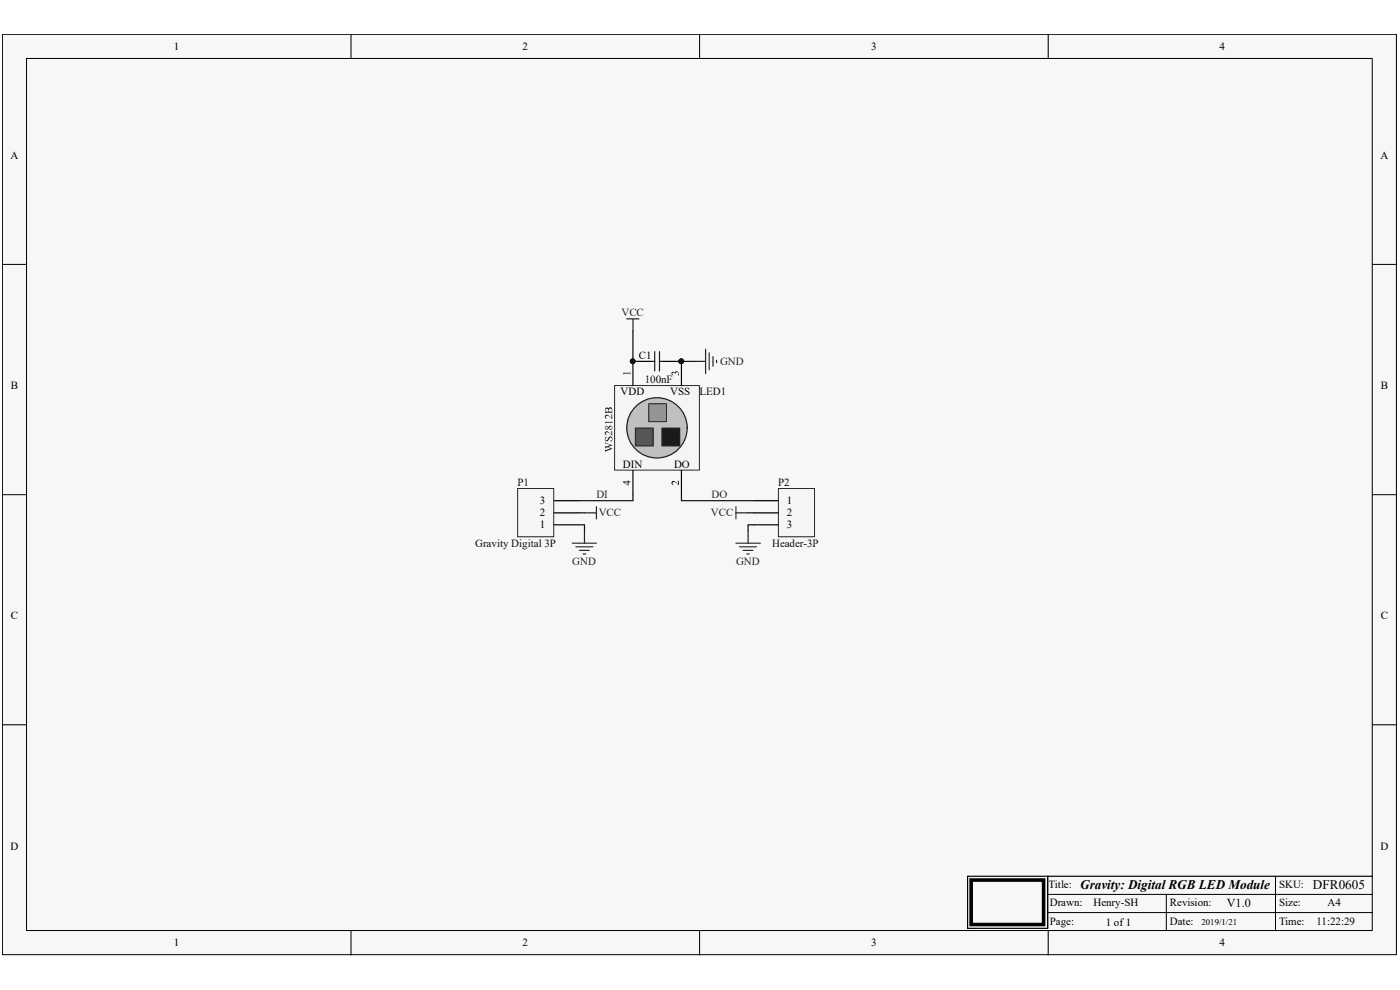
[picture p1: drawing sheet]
<svg xmlns="http://www.w3.org/2000/svg" width="297mm" height="210mm" viewBox="0 0 297 210" stroke-linecap="round" stroke-linejoin="round" font-family="sans-serif">
<path d="M.5 7.3h295.7v195.2h-295.7z" fill="#f7f7f7"/>
<path d="M.5 7.3h295.7v195.2h-295.7z" fill="none" stroke="#000" stroke-width=".21"/>
<path d="M5.6 12.4h285.5v185h-285.5z" fill="#f7f7f7"/>
<g fill="none" stroke="#000" stroke-width=".21">
<path d="M5.6 12.4h285.5v185h-285.5zM74.5 7.3v5.1M148.4 7.3v5.1M222.4 7.3v5.1M.5 56.1h5.1M291.2 56.1h5.1M.5 104.9h5.1M291.2 104.9h5.1M.5 153.8h5.1M291.2 153.8h5.1M74.5 197.4v5.2M148.4 197.4v5.2"/>
<path d="M222.2 189.7h69M222.2 193.6h69M222.4 197.4v5.2M247.4 189.7v7.7M270.6 185.9v11.5"/>
</g>
<path d="M205.3 185.9h16.9v11h-16.9zM291.2 185.9h-69v11" fill="none" stroke="#000" stroke-width=".25"/>
<path d="M206 186.7h15.4v9.4h-15.4z" fill="none" stroke="#000" stroke-width=".76"/>
<path d="M109.8 103.6h7.7v10.3h-7.7z" fill="#f5f5f5"/>
<path d="M109.8 103.6h7.7v10.3h-7.7z" fill="none" stroke="#262626" stroke-width=".21"/>
<path d="M117.6 111.3h5.1M117.6 108.8h5.1M117.6 106.2h5.1" fill="none" stroke="#000" stroke-width=".25"/>
<path d="M121.4 115.2h5.1M122.2 116h3.6M122.9 116.8h2.1M123.7 117.5h.5M124 112.6v2.6" fill="none" stroke="#262626" stroke-width=".25"/>
<g fill="#0e0e0e">
<path d="M128.4 93.8l1.5 .6-1 .4 1 .4-1.5 .7v-.6l.1 .2 1-.4-.7-.2-.4 .3v-.6l.2 .1 .9-.3-.9-.3-.2 .1z"/>
<path d="M128.3 92.7h.6a.42 .42 0 0 0-.4 .3 .42 .42 0 0 0 .1 .4l.3-.1a.63 .63 0 0 1 .9-.6l.1 .9h-.5a.43 .43 0 0 0 .4-.3 .43 .43 0 0 0-.2-.5l-.3 .2a.5 .5 0 0 1-.4 .6 .5 .5 0 0 1-.6-.4z"/>
<path d="M128.4 91.6a1.1 1.1 0 0 1 1.3 .6l-.1-.8 .3 .1v.9a1.29 1.29 0 0 0-1.3-.6l-.1 .3 .3 .3-.5-.3z"/>
<path d="M128.3 89.5h1.3l.3-.2v.6l-.2-.2h-1.1l-.1 .2z"/>
<path d="M128.4 88.1a1.1 1.1 0 0 1 1.3 .5l-.1-.7 .3 .1v.9a1.29 1.29 0 0 0-1.3-.6l-.1 .3 .3 .3-.5-.3z"/>
<path d="M128.4 90.4l.3-.1 .3 .3a.44 .44 0 0 1 .5-.3 .44 .44 0 0 1 .4 .5 .44 .44 0 0 1-.6 .3l-.2-.3a.41 .41 0 0 1-.6 .3 .41 .41 0 0 1-.1-.7zM128.4 90.6a.27 .27 0 0 0 .1 .3 .27 .27 0 0 0 .4 0l.1-.2-.2-.2zM129.3 90.6l-.1 .2a.32 .32 0 0 0 .3 .3 .32 .32 0 0 0 .3-.3 .32 .32 0 0 0-.3-.3z"/>
<path d="M128.5 86.5h.4l.2 .2a.42 .42 0 0 1 .6-.3 .42 .42 0 0 1 .2 .6v.8l-.1-.3-1.3 .1-.1 .2v-.9zM128.5 86.8l-.1 .5h.6l.1-.1a.36 .36 0 0 0-.2-.4 .36 .36 0 0 0-.4 0zM129.2 86.8v.5h.6a.41 .41 0 0 0 0-.5 .41 .41 0 0 0-.5-.1z"/>
</g>
<path d="M130.4 81.8h18v17.9h-18z" fill="#f5f5f5"/>
<path d="M130.4 81.8h18v17.9h-18z" fill="none" stroke="#262626" stroke-width=".21"/>
<circle cx="139.4" cy="90.8" r="6.4" fill="#c0c0c0"/>
<circle cx="139.4" cy="90.8" r="6.4" fill="none" stroke="#1c1c1c" stroke-width=".25"/>
<path d="M137.6 85.6h3.8v3.9h-3.8z" fill="#969696"/>
<path d="M137.6 85.6h3.8v3.9h-3.8z" fill="none" stroke="#262626" stroke-width=".21"/>
<path d="M134.8 90.8h3.8v3.8h-3.8z" fill="#4c4c4c"/>
<path d="M134.8 90.8h3.8v3.8h-3.8z" fill="none" stroke="#262626" stroke-width=".21"/>
<path d="M140.4 90.8h3.8v3.8h-3.8z" fill="#1c1c1c"/>
<path d="M140.4 90.8h3.8v3.8h-3.8z" fill="none" stroke="#262626" stroke-width=".21"/>
<path d="M134.3 76.7v5.1" fill="none" stroke="#000" stroke-width=".25"/>
<path d="M132.2 79.1h1.4l.1-.2v.6l-.1-.3h-1.2v.3z" fill="#000"/>
<circle cx="134.2" cy="76.6" r=".48" fill="#0e0e0e"/>
<circle cx="134.2" cy="76.6" r=".48" fill="none" stroke="#0e0e0e" stroke-width=".21"/>
<path d="M144.6 76.7v5.1" fill="none" stroke="#000" stroke-width=".25"/>
<path d="M142.5 79l.3-.1 .3 .2a.48 .48 0 0 1 .8-.2 .48 .48 0 0 1 0 .7 .37 .37 0 0 0-.2-.7 .37 .37 0 0 0-.4 .5 .3 .3 0 0 0-.4-.3 .3 .3 0 0 0-.2 .4l.1 .1-.3-.1z" fill="#000"/>
<circle cx="144.5" cy="76.6" r=".49" fill="#0e0e0e"/>
<circle cx="144.5" cy="76.6" r=".49" fill="none" stroke="#0e0e0e" stroke-width=".21"/>
<path d="M134.3 99.8v5.1M144.6 99.8v5.1" fill="none" stroke="#000" stroke-width=".25"/>
<g fill="#000">
<path d="M142.6 102.2a1.1 1.1 0 0 1 1.2 .5l-.1-.8 .3 .2v.9a1.29 1.29 0 0 0-1.3-.7v.3l.2 .3-.4-.3z"/>
<path d="M132.2 102.2h1v-.3h.1v.3h.4v.1h-.4v.7h-.1zM132.4 102.3l.8 .6v-.6z"/>
</g>
<circle cx="134.2" cy="76.6" r=".48" fill="#0e0e0e"/>
<circle cx="134.2" cy="76.6" r=".48" fill="none" stroke="#0e0e0e" stroke-width=".21"/>
<circle cx="144.5" cy="76.6" r=".49" fill="#0e0e0e"/>
<circle cx="144.5" cy="76.6" r=".49" fill="none" stroke="#0e0e0e" stroke-width=".21"/>
<path d="M133 67.6h2.6M134.3 67.6v2.6M147.1 76.7h2.6M149.7 74.1v5.1M150.5 74.8v3.6M151.3 75.6v2.1M152 76.4v.5M124 108.8h2.5M126.5 107.5v2.6" fill="none" stroke="#262626" stroke-width=".25"/>
<path d="M135.6 76.7h2.5M140.7 76.7h2.6" fill="none" stroke="#000" stroke-width=".25"/>
<path d="M138.1 76.7h.8M138.9 74.6v4.1M139.9 74.6v4.1M139.9 76.7h.8" fill="none" stroke="#1c1c1c" stroke-width=".25"/>
<path d="M165.1 103.6h7.7v10.3h-7.7z" fill="#f5f5f5"/>
<path d="M165.1 103.6h7.7v10.3h-7.7z" fill="none" stroke="#262626" stroke-width=".21"/>
<path d="M160 106.2h5.1M160 108.8h5.1M160 111.3h5.1" fill="none" stroke="#000" stroke-width=".25"/>
<path d="M156.1 107.5v2.6M156.1 108.8h2.6M156.1 115.2h5.2M156.9 116h3.6M157.6 116.8h2.1M158.5 117.5h.5M158.7 112.6v2.6" fill="none" stroke="#262626" stroke-width=".25"/>
<path d="M134.3 70.2v6.5h1.3" fill="none" stroke="#0e0e0e" stroke-width=".25"/>
<circle cx="134.2" cy="76.6" r=".48" fill="#0e0e0e"/>
<circle cx="134.2" cy="76.6" r=".48" fill="none" stroke="#0e0e0e" stroke-width=".21"/>
<path d="M143.3 76.7h3.8" fill="none" stroke="#0e0e0e" stroke-width=".25"/>
<circle cx="144.5" cy="76.6" r=".49" fill="#0e0e0e"/>
<circle cx="144.5" cy="76.6" r=".49" fill="none" stroke="#0e0e0e" stroke-width=".21"/>
<path d="M122.7 111.3h1.3v1.3M122.7 108.8h1.3M134.3 104.9v1.3h-11.6M144.6 104.9v1.3h15.4M158.7 108.8h1.3M160 111.3h-1.3v1.3" fill="none" stroke="#0e0e0e" stroke-width=".25"/>
<g font-size="2.8">
<text x="229.2" y="188.6">Gravity: Digital RGB LED Module</text>
<text x="278.6" y="188.6">DFR0605</text>
</g>
<text font-size="2.6" x="260.3" y="192.5">V1.0</text>
<g font-size="2.3">
<text x="36.9" y="10.6">1</text>
<text x="110.8" y="10.6">2</text>
<text x="184.8" y="10.6">3</text>
<text x="258.7" y="10.6">4</text>
<text x="2.2" y="33.7">A</text>
<text x="292.9" y="33.7">A</text>
<text x="2.3" y="82.5">B</text>
<text x="131.7" y="83.8">VDD</text>
<text x="142.2" y="83.8">VSS</text>
<text x="292.9" y="82.5">B</text>
<text x="132.2" y="99.3">DIN</text>
<text x="143" y="99.3">DO</text>
<text x="114.6" y="107">3</text>
<text x="166.9" y="107">1</text>
<text x="114.6" y="112.1">1</text>
<text x="114.6" y="109.5">2</text>
<text x="166.9" y="109.5">2</text>
<text x="166.9" y="112.1">3</text>
<text x="2.3" y="131.4">C</text>
<text x="292.9" y="131.4">C</text>
<text x="2.2" y="180.2">D</text>
<text x="292.9" y="180.2">D</text>
<text x="222.5" y="188.4">Title:</text>
<text x="271.4" y="188.4">SKU:</text>
<text x="222.7" y="192.3">Drawn:</text>
<text x="222.7" y="196.1">Page:</text>
<text x="232" y="192.3">Henry-SH</text>
<text x="234.6" y="196.4">1 of 1</text>
<text x="248.2" y="196.1">Date:</text>
<text x="248.2" y="192.3">Revision:</text>
<text x="271.4" y="192.3">Size:</text>
<text x="271.4" y="196.1">Time:</text>
<text x="279.3" y="196.1">11:22:29</text>
<text x="281.6" y="192.3">A4</text>
<text x="36.9" y="200.8">1</text>
<text x="110.8" y="200.8">2</text>
<text x="184.8" y="200.8">3</text>
<text x="258.7" y="200.8">4</text>
</g>
<g font-size="2.3" fill="#262626">
<text x="131.8" y="67.1">VCC</text>
<text x="152.8" y="77.4">GND</text>
<text x="126.5" y="105.7">DI</text>
<text x="151" y="105.7">DO</text>
<text x="127" y="109.5">VCC</text>
<text x="150.8" y="109.5">VCC</text>
<text x="121.4" y="119.8">GND</text>
<text x="156.2" y="119.8">GND</text>
</g>
<g font-size="2.3" fill="#0e0e0e">
<text x="135.5" y="76.1">C1</text>
<text x="136.8" y="81.3">100nF</text>
<text x="148.4" y="83.8">LED1</text>
<text x="109.8" y="103.1">P1</text>
<text x="165.1" y="103.1">P2</text>
<text x="100.8" y="116">Gravity Digital 3P</text>
<text x="163.8" y="116">Header-3P</text>
</g>
<text font-size="1.9" x="254.9" y="196.3">2019/1/21</text>
</svg>
